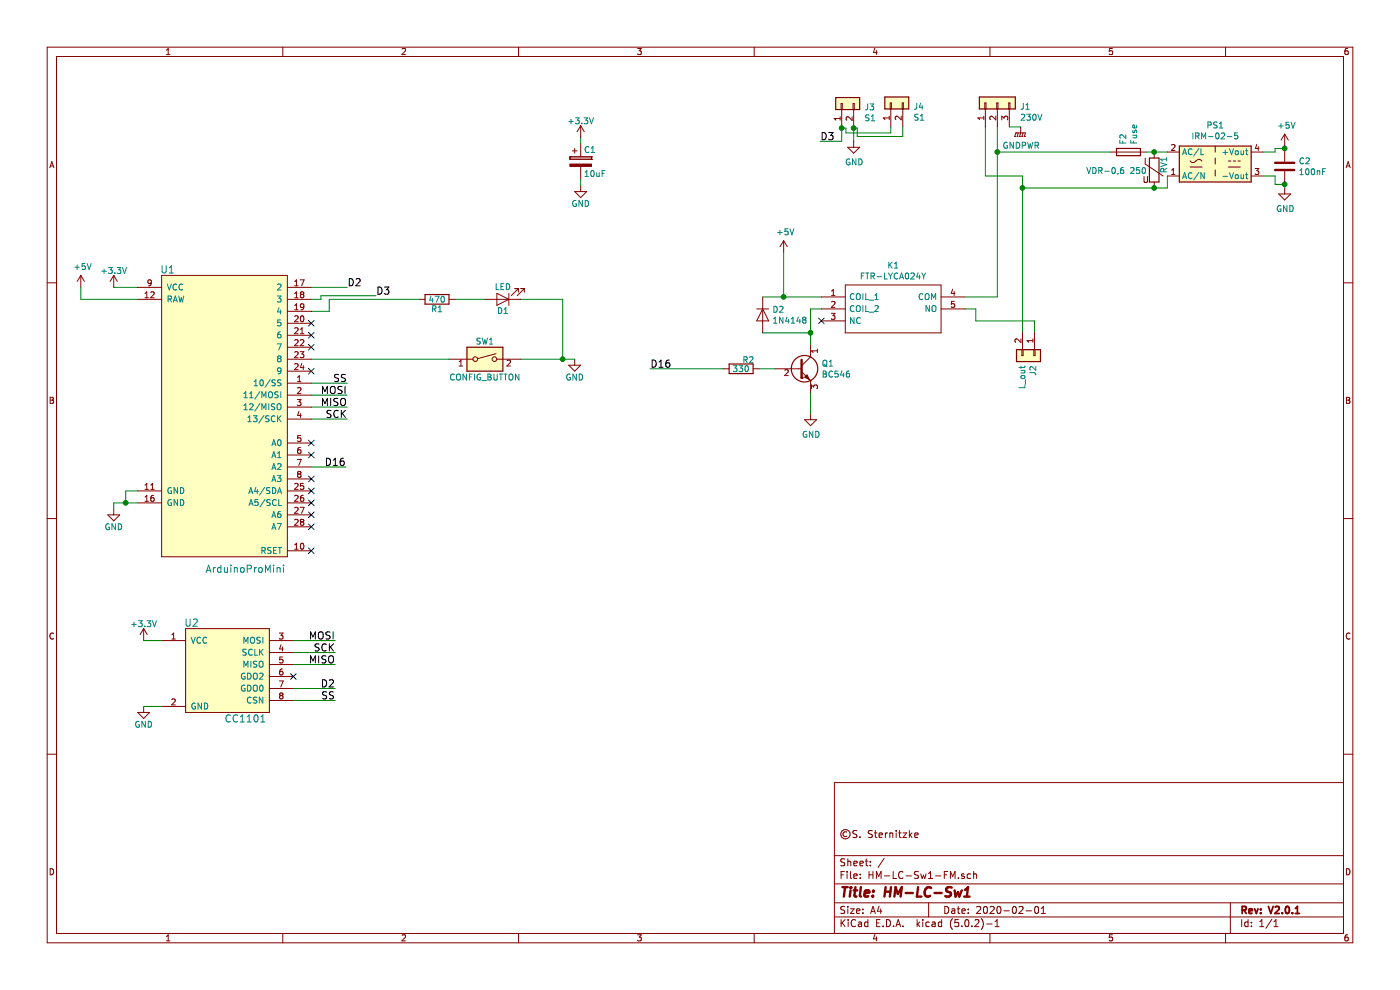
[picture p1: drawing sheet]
EESchema Schematic File Version 4
LIBS:HM-LC-Sw1-FM-cache
EELAYER 26 0
EELAYER END
$Descr A4 11693 8268
encoding utf-8
Sheet 1 1
Title "HM-LC-Sw1"
Date "2020-02-01"
Rev "V2.0.1"
Comp ""
Comment1 "©S. Sternitzke"
Comment2 ""
Comment3 ""
Comment4 ""
$EndDescr
$Comp
L HM-LC-Sw1-FM-rescue:SW_DIP_x01-switches-HB-UNI-SEN-BATT-rescue-HM-LC-Sw1-rescue-HM-LC-Sw2-FM-rescue SW1
U 1 1
P 4050 3000
F 0 "SW1" H 4050 3150 50  0000 C CNN
F 1 "CONFIG_BUTTON" H 4050 2850 50  0000 C CNN
F 2 "Button_Switch_THT:SW_PUSH_6mm_H5mm" H 4050 3000 50  0001 C CNN
F 3 "" H 4050 3000 50  0001 C CNN
	1    4050 3000
	1    0    0    -1  
$EndComp
$Comp
L Device:LED D1
U 1 1
P 4200 2500
F 0 "D1" H 4200 2600 50  0000 C CNN
F 1 "LED" H 4200 2400 50  0000 C CNN
F 2 "LED_THT:LED_D3.0mm" H 4200 2500 50  0001 C CNN
F 3 "" H 4200 2500 50  0001 C CNN
	1    4200 2500
	-1   0    0    1   
$EndComp
$Comp
L power:+3.3V #PWR01
U 1 1
P 950 2400
F 0 "#PWR01" H 950 2250 50  0001 C CNN
F 1 "+3.3V" H 950 2540 50  0000 C CNN
F 2 "" H 950 2400 50  0001 C CNN
F 3 "" H 950 2400 50  0001 C CNN
	1    950  2400
	1    0    0    -1  
$EndComp
$Comp
L Device:R R1
U 1 1
P 3650 2500
F 0 "R1" V 3730 2500 50  0000 C CNN
F 1 "470" V 3650 2500 50  0000 C CNN
F 2 "Resistor_THT:R_Axial_DIN0207_L6.3mm_D2.5mm_P2.54mm_Vertical" V 3580 2500 50  0001 C CNN
F 3 "" H 3650 2500 50  0001 C CNN
	1    3650 2500
	0    1    1    0   
$EndComp
$Comp
L HM-LC-Sw1-FM-rescue:CC1101-RESCUE-HB-UNI-SEN-BATT-HB-UNI-SEN-BATT-rescue-HM-LC-Sw1-rescue-HM-LC-Sw2-FM-rescue U2
U 1 1
P 1650 5900
F 0 "U2" H 1600 6600 60  0000 C CNN
F 1 "CC1101" H 2050 5800 60  0000 C CNN
F 2 "Homebrew:CC1101" H 1650 5900 60  0001 C CNN
F 3 "" H 1650 5900 60  0001 C CNN
	1    1650 5900
	1    0    0    -1  
$EndComp
$Comp
L power:+3.3V #PWR07
U 1 1
P 1200 5350
F 0 "#PWR07" H 1200 5200 50  0001 C CNN
F 1 "+3.3V" H 1200 5490 50  0000 C CNN
F 2 "" H 1200 5350 50  0001 C CNN
F 3 "" H 1200 5350 50  0001 C CNN
	1    1200 5350
	1    0    0    -1  
$EndComp
$Comp
L power:GND #PWR08
U 1 1
P 1200 5900
F 0 "#PWR08" H 1200 5650 50  0001 C CNN
F 1 "GND" H 1200 5750 50  0000 C CNN
F 2 "" H 1200 5900 50  0001 C CNN
F 3 "" H 1200 5900 50  0001 C CNN
	1    1200 5900
	1    0    0    -1  
$EndComp
$Comp
L power:GND #PWR09
U 1 1
P 950 4250
F 0 "#PWR09" H 950 4000 50  0001 C CNN
F 1 "GND" H 950 4100 50  0000 C CNN
F 2 "" H 950 4250 50  0001 C CNN
F 3 "" H 950 4250 50  0001 C CNN
	1    950  4250
	1    0    0    -1  
$EndComp
$Comp
L power:GND #PWR013
U 1 1
P 4800 3000
F 0 "#PWR013" H 4800 2750 50  0001 C CNN
F 1 "GND" H 4800 2850 50  0000 C CNN
F 2 "" H 4800 3000 50  0001 C CNN
F 3 "" H 4800 3000 50  0001 C CNN
	1    4800 3000
	1    0    0    -1  
$EndComp
NoConn ~ 2600 2900
NoConn ~ 2600 3100
NoConn ~ 2450 5650
$Comp
L power:+3.3V #PWR015
U 1 1
P 4850 1150
F 0 "#PWR015" H 4850 1000 50  0001 C CNN
F 1 "+3.3V" H 4850 1290 50  0000 C CNN
F 2 "" H 4850 1150 50  0001 C CNN
F 3 "" H 4850 1150 50  0001 C CNN
	1    4850 1150
	1    0    0    -1  
$EndComp
$Comp
L power:GND #PWR016
U 1 1
P 4850 1550
F 0 "#PWR016" H 4850 1300 50  0001 C CNN
F 1 "GND" H 4850 1400 50  0000 C CNN
F 2 "" H 4850 1550 50  0001 C CNN
F 3 "" H 4850 1550 50  0001 C CNN
	1    4850 1550
	1    0    0    -1  
$EndComp
$Comp
L Device:CP C1
U 1 1
P 4850 1350
F 0 "C1" H 4875 1450 50  0000 L CNN
F 1 "10uF" H 4875 1250 50  0000 L CNN
F 2 "Capacitor_THT:CP_Radial_D4.0mm_P1.50mm" H 4888 1200 50  0001 C CNN
F 3 "" H 4850 1350 50  0001 C CNN
	1    4850 1350
	1    0    0    -1  
$EndComp
Wire Wire Line
	2600 2600 2750 2600
Wire Wire Line
	2600 3000 3750 3000
Wire Wire Line
	950  2400 1150 2400
Wire Wire Line
	1200 5350 1350 5350
Wire Wire Line
	1200 5900 1350 5900
Wire Wire Line
	950  4200 1050 4200
Wire Wire Line
	950  4250 950  4200
Wire Wire Line
	1050 4200 1050 4100
Wire Wire Line
	1050 4100 1150 4100
Connection ~ 1050 4200
Wire Wire Line
	2450 5850 2800 5850
Wire Wire Line
	2450 5750 2800 5750
Wire Wire Line
	2450 5350 2800 5350
Wire Wire Line
	2450 5450 2800 5450
Wire Wire Line
	2450 5550 2800 5550
Wire Wire Line
	2600 3200 2900 3200
Wire Wire Line
	2600 3300 2900 3300
Wire Wire Line
	2750 2600 2750 2500
Wire Wire Line
	2750 2500 3500 2500
Wire Wire Line
	3800 2500 4050 2500
Wire Wire Line
	4350 2500 4700 2500
Wire Wire Line
	4350 3000 4700 3000
Connection ~ 4700 3000
Wire Wire Line
	2600 3500 2900 3500
Wire Wire Line
	2600 3400 2900 3400
Wire Wire Line
	4850 1150 4850 1200
Wire Wire Line
	4850 1500 4850 1550
$Comp
L HM-LC-Sw1-FM-rescue:ArduinoProMini-Homebrew-HB-UNI-SEN-BATT-rescue-HM-LC-Sw1-rescue-HM-LC-Sw2-FM-rescue U1
U 1 1
P 1900 3600
F 0 "U1" H 1400 4950 60  0000 C CNN
F 1 "ArduinoProMini" H 2050 2450 60  0000 C CNN
F 2 "Homebrew:ArduinoProMini" H 1900 3500 60  0001 C CNN
F 3 "" H 1900 3500 60  0001 C CNN
	1    1900 3600
	1    0    0    -1  
$EndComp
NoConn ~ 2600 4400
NoConn ~ 2600 4300
Wire Wire Line
	1050 4200 1150 4200
Wire Wire Line
	4700 3000 4800 3000
$Comp
L Converter_ACDC:IRM-02-5 PS1
U 1 1
P 10150 1370
F 0 "PS1" H 10150 1695 50  0000 C CNN
F 1 "IRM-02-5" H 10150 1604 50  0000 C CNN
F 2 "Converter_ACDC:Converter_ACDC_MeanWell_IRM-05-xx_THT" H 10150 1070 50  0001 C CNN
F 3 "http://www.meanwell.com/productPdf.aspx?i=675" H 10550 1020 50  0001 C CNN
	1    10150 1370
	1    0    0    -1  
$EndComp
$Comp
L power:GND #PWR03
U 1 1
P 6770 3455
F 0 "#PWR03" H 6770 3205 50  0001 C CNN
F 1 "GND" H 6775 3282 50  0000 C CNN
F 2 "" H 6770 3455 50  0001 C CNN
F 3 "" H 6770 3455 50  0001 C CNN
	1    6770 3455
	1    0    0    -1  
$EndComp
Text Label 5430 3080 0    60   ~ 0
D16
NoConn ~ 2600 3700
NoConn ~ 2600 4100
NoConn ~ 2600 4200
NoConn ~ 2600 4600
$Comp
L power:+5V #PWR02
U 1 1
P 675 2400
F 0 "#PWR02" H 675 2250 50  0001 C CNN
F 1 "+5V" H 690 2573 50  0000 C CNN
F 2 "" H 675 2400 50  0001 C CNN
F 3 "" H 675 2400 50  0001 C CNN
	1    675  2400
	1    0    0    -1  
$EndComp
Wire Wire Line
	1150 2500 675  2500
Wire Wire Line
	675  2500 675  2400
$Comp
L Connector_Generic:Conn_01x03 J1
U 1 1
P 8330 860
F 0 "J1" V 8296 672 50  0000 R CNN
F 1 "230V" V 8205 672 50  0000 R CNN
F 2 "TerminalBlock_WAGO:TerminalBlock_WAGO_236-103_1x03_P5.00mm_45Degree" H 8330 860 50  0001 C CNN
F 3 "~" H 8330 860 50  0001 C CNN
	1    8330 860 
	0    -1   -1   0   
$EndComp
Wire Wire Line
	8230 1060 8230 1470
Wire Wire Line
	8230 1470 8540 1470
Wire Wire Line
	8330 1270 8330 1060
$Comp
L power:GND #PWR05
U 1 1
P 10730 1570
F 0 "#PWR05" H 10730 1320 50  0001 C CNN
F 1 "GND" H 10735 1397 50  0000 C CNN
F 2 "" H 10730 1570 50  0001 C CNN
F 3 "" H 10730 1570 50  0001 C CNN
	1    10730 1570
	1    0    0    -1  
$EndComp
$Comp
L power:+5V #PWR04
U 1 1
P 10730 1220
F 0 "#PWR04" H 10730 1070 50  0001 C CNN
F 1 "+5V" H 10745 1393 50  0000 C CNN
F 2 "" H 10730 1220 50  0001 C CNN
F 3 "" H 10730 1220 50  0001 C CNN
	1    10730 1220
	1    0    0    -1  
$EndComp
$Comp
L Connector_Generic:Conn_01x02 J2
U 1 1
P 8640 2970
F 0 "J2" H 8720 2962 50  0000 L CNN
F 1 "L_out" H 8720 2871 50  0000 L CNN
F 2 "TerminalBlock_WAGO:TerminalBlock_WAGO_236-102_1x02_P5.00mm_45Degree" H 8640 2970 50  0001 C CNN
F 3 "~" H 8640 2970 50  0001 C CNN
	1    8640 2970
	0    1    1    0   
$EndComp
Wire Wire Line
	2600 2500 2680 2500
Wire Wire Line
	2680 2500 2680 2470
Wire Wire Line
	2680 2470 3140 2470
Text Label 3140 2470 0    60   ~ 0
D3
Wire Wire Line
	2600 2400 2900 2400
Text Label 2900 2400 0    60   ~ 0
D2
Wire Wire Line
	4700 2500 4700 3000
NoConn ~ 2600 2700
$Comp
L power:GNDPWR #PWR06
U 1 1
P 8525 1060
F 0 "#PWR06" H 8525 860 50  0001 C CNN
F 1 "GNDPWR" H 8529 906 50  0000 C CNN
F 2 "" H 8525 1010 50  0001 C CNN
F 3 "" H 8525 1010 50  0001 C CNN
	1    8525 1060
	1    0    0    -1  
$EndComp
Wire Wire Line
	8430 1060 8525 1060
Connection ~ 8330 1270
Wire Wire Line
	8330 1270 8330 2480
Wire Wire Line
	8640 2770 8640 2680
Wire Wire Line
	8150 2680 8640 2680
$Comp
L Device:Fuse F2
U 1 1
P 9425 1270
F 0 "F2" H 9485 1316 50  0000 L CNN
F 1 "Fuse" H 9485 1225 50  0000 L CNN
F 2 "Fuse:Fuse_Schurter_318265" V 9355 1270 50  0001 C CNN
F 3 "https://www.reichelt.de/sicherungshalter-5x20mm-max-10a-250v-pl-ogn-22-5-p35195.html?&trstct=pos_10" H 9425 1270 50  0001 C CNN
	1    9425 1270
	0    -1   -1   0   
$EndComp
NoConn ~ 2600 3800
Wire Wire Line
	2600 3900 2890 3900
Text Label 2890 3900 2    60   ~ 0
D16
Wire Wire Line
	7030 1065 7030 1070
Wire Wire Line
	7030 1180 6850 1180
Text Label 6850 1180 0    60   ~ 0
D3
Wire Wire Line
	8540 1470 8540 1570
Wire Wire Line
	9575 1270 9640 1270
Wire Wire Line
	8330 1270 9275 1270
$Comp
L Connector_Generic:Conn_01x02 J3
U 1 1
P 7030 865
F 0 "J3" V 6996 677 50  0000 R CNN
F 1 "S1" V 6905 677 50  0000 R CNN
F 2 "TerminalBlock_WAGO:TerminalBlock_WAGO_236-102_1x02_P5.00mm_45Degree" H 7030 865 50  0001 C CNN
F 3 "~" H 7030 865 50  0001 C CNN
	1    7030 865 
	0    -1   -1   0   
$EndComp
$Comp
L power:GND #PWR0101
U 1 1
P 7130 1180
F 0 "#PWR0101" H 7130 930 50  0001 C CNN
F 1 "GND" H 7135 1007 50  0000 C CNN
F 2 "" H 7130 1180 50  0001 C CNN
F 3 "" H 7130 1180 50  0001 C CNN
	1    7130 1180
	1    0    0    -1  
$EndComp
Wire Wire Line
	7130 1065 7130 1070
NoConn ~ 2600 4000
NoConn ~ 2600 2800
$Comp
L Device:Varistor RV1
U 1 1
P 9640 1420
F 0 "RV1" V 9720 1390 50  0000 L CNN
F 1 "VDR-0,6 250" H 9070 1415 50  0000 L CNN
F 2 "Varistor:RV_Disc_D9mm_W5.7mm_P5mm" V 9570 1420 50  0001 C CNN
F 3 "~" H 9640 1420 50  0001 C CNN
	1    9640 1420
	1    0    0    -1  
$EndComp
Connection ~ 9640 1270
Wire Wire Line
	9640 1270 9750 1270
Wire Wire Line
	9750 1470 9750 1570
Wire Wire Line
	9750 1570 9640 1570
Connection ~ 8540 1570
Wire Wire Line
	8540 1570 8540 2770
Connection ~ 9640 1570
Wire Wire Line
	9640 1570 8540 1570
$Comp
L Device:C C2
U 1 1
P 10730 1390
F 0 "C2" H 10845 1436 50  0000 L CNN
F 1 "100nF" H 10845 1345 50  0000 L CNN
F 2 "Capacitor_THT:C_Disc_D5.0mm_W2.5mm_P2.50mm" H 10768 1240 50  0001 C CNN
F 3 "~" H 10730 1390 50  0001 C CNN
	1    10730 1390
	1    0    0    -1  
$EndComp
Wire Wire Line
	10550 1270 10650 1270
Wire Wire Line
	10650 1270 10650 1240
Wire Wire Line
	10650 1240 10730 1240
Wire Wire Line
	10730 1240 10730 1220
Connection ~ 10730 1240
Wire Wire Line
	10550 1470 10650 1470
Wire Wire Line
	10650 1470 10650 1540
Wire Wire Line
	10650 1540 10730 1540
Wire Wire Line
	10730 1540 10730 1570
Connection ~ 10730 1540
$Comp
L HM-LC-Sw1-FM-rescue:FTR-LYCA024Y-FTR-LYCA024Y K1
U 1 1
P 6860 2480
F 0 "K1" H 7460 2745 50  0000 C CNN
F 1 "FTR-LYCA024Y" H 7460 2654 50  0000 C CNN
F 2 "Homebrew:FTRLYCA024Y" H 7910 2580 50  0001 L CNN
F 3 "http://www.mouser.com/datasheet/2/164/ftr-ly-23509.pdf" H 7910 2480 50  0001 L CNN
F 4 "SPDT Through Hole Non-Latching Relay Solder, 24V" H 7910 2380 50  0001 L CNN "Description"
F 5 "15" H 7910 2280 50  0001 L CNN "Height"
F 6 "FUJITSU" H 7910 2180 50  0001 L CNN "Manufacturer_Name"
F 7 "FTR-LYCA024Y" H 7910 2080 50  0001 L CNN "Manufacturer_Part_Number"
F 8 "817-FTR-LYCA024Y" H 7910 1980 50  0001 L CNN "Mouser Part Number"
F 9 "https://www.mouser.com/Search/Refine.aspx?Keyword=817-FTR-LYCA024Y" H 7910 1880 50  0001 L CNN "Mouser Price/Stock"
F 10 "7903341" H 7910 1780 50  0001 L CNN "RS Part Number"
F 11 "http://uk.rs-online.com/web/p/products/7903341" H 7910 1680 50  0001 L CNN "RS Price/Stock"
	1    6860 2480
	1    0    0    -1  
$EndComp
Wire Wire Line
	8060 2480 8330 2480
Wire Wire Line
	8060 2580 8150 2580
Wire Wire Line
	8150 2580 8150 2680
NoConn ~ 6860 2680
Wire Wire Line
	5430 3080 6040 3080
$Comp
L Transistor_BJT:BC546 Q1
U 1 1
P 6670 3080
F 0 "Q1" H 6861 3126 50  0000 L CNN
F 1 "BC546" H 6861 3035 50  0000 L CNN
F 2 "Package_TO_SOT_THT:TO-92_Inline" H 6870 3005 50  0001 L CIN
F 3 "http://www.fairchildsemi.com/ds/BC/BC547.pdf" H 6670 3080 50  0001 L CNN
	1    6670 3080
	1    0    0    -1  
$EndComp
$Comp
L Diode:1N4148 D2
U 1 1
P 6370 2630
F 0 "D2" V 6324 2709 50  0000 L CNN
F 1 "1N4148" V 6415 2709 50  0000 L CNN
F 2 "Diode_THT:D_DO-35_SOD27_P7.62mm_Horizontal" H 6370 2455 50  0001 C CNN
F 3 "http://www.nxp.com/documents/data_sheet/1N4148_1N4448.pdf" H 6370 2630 50  0001 C CNN
	1    6370 2630
	0    1    1    0   
$EndComp
$Comp
L Device:R R2
U 1 1
P 6190 3080
F 0 "R2" V 6260 3020 50  0000 C CNN
F 1 "330" V 6185 3080 50  0000 C CNN
F 2 "Resistor_THT:R_Axial_DIN0207_L6.3mm_D2.5mm_P2.54mm_Vertical" V 6120 3080 50  0001 C CNN
F 3 "~" H 6190 3080 50  0001 C CNN
	1    6190 3080
	0    -1   -1   0   
$EndComp
$Comp
L power:+5V #PWR010
U 1 1
P 6545 2110
F 0 "#PWR010" H 6545 1960 50  0001 C CNN
F 1 "+5V" H 6560 2283 50  0000 C CNN
F 2 "" H 6545 2110 50  0001 C CNN
F 3 "" H 6545 2110 50  0001 C CNN
	1    6545 2110
	1    0    0    -1  
$EndComp
Wire Wire Line
	6860 2480 6545 2480
Wire Wire Line
	6545 2110 6545 2480
Connection ~ 6545 2480
Wire Wire Line
	6545 2480 6370 2480
Wire Wire Line
	6860 2580 6770 2580
Wire Wire Line
	6770 2580 6770 2780
Wire Wire Line
	6770 2780 6370 2780
Wire Wire Line
	6770 2780 6770 2880
Connection ~ 6770 2780
Wire Wire Line
	6770 3280 6770 3455
Wire Wire Line
	6340 3080 6470 3080
Text Label 2900 3200 2    60   ~ 0
SS
Text Label 2900 3300 2    60   ~ 0
MOSI
Text Label 2900 3400 2    60   ~ 0
MISO
Text Label 2900 3500 2    60   ~ 0
SCK
Text Label 2800 5350 2    60   ~ 0
MOSI
Text Label 2800 5450 2    60   ~ 0
SCK
Text Label 2800 5550 2    60   ~ 0
MISO
Text Label 2800 5750 2    60   ~ 0
D2
Text Label 2800 5850 2    60   ~ 0
SS
$Comp
L Connector_Generic:Conn_01x02 J4
U 1 1
P 7440 860
F 0 "J4" V 7406 672 50  0000 R CNN
F 1 "S1" V 7315 672 50  0000 R CNN
F 2 "Connector_PinHeader_2.54mm:PinHeader_1x02_P2.54mm_Vertical" H 7440 860 50  0001 C CNN
F 3 "~" H 7440 860 50  0001 C CNN
	1    7440 860 
	0    -1   -1   0   
$EndComp
Wire Wire Line
	7030 1070 7065 1070
Wire Wire Line
	7065 1070 7065 1110
Wire Wire Line
	7065 1110 7440 1110
Wire Wire Line
	7440 1110 7440 1060
Connection ~ 7030 1070
Wire Wire Line
	7030 1070 7030 1180
Wire Wire Line
	7130 1070 7160 1070
Wire Wire Line
	7160 1070 7160 1140
Wire Wire Line
	7160 1140 7540 1140
Wire Wire Line
	7540 1140 7540 1060
Connection ~ 7130 1070
Wire Wire Line
	7130 1070 7130 1180
$EndSCHEMATC
